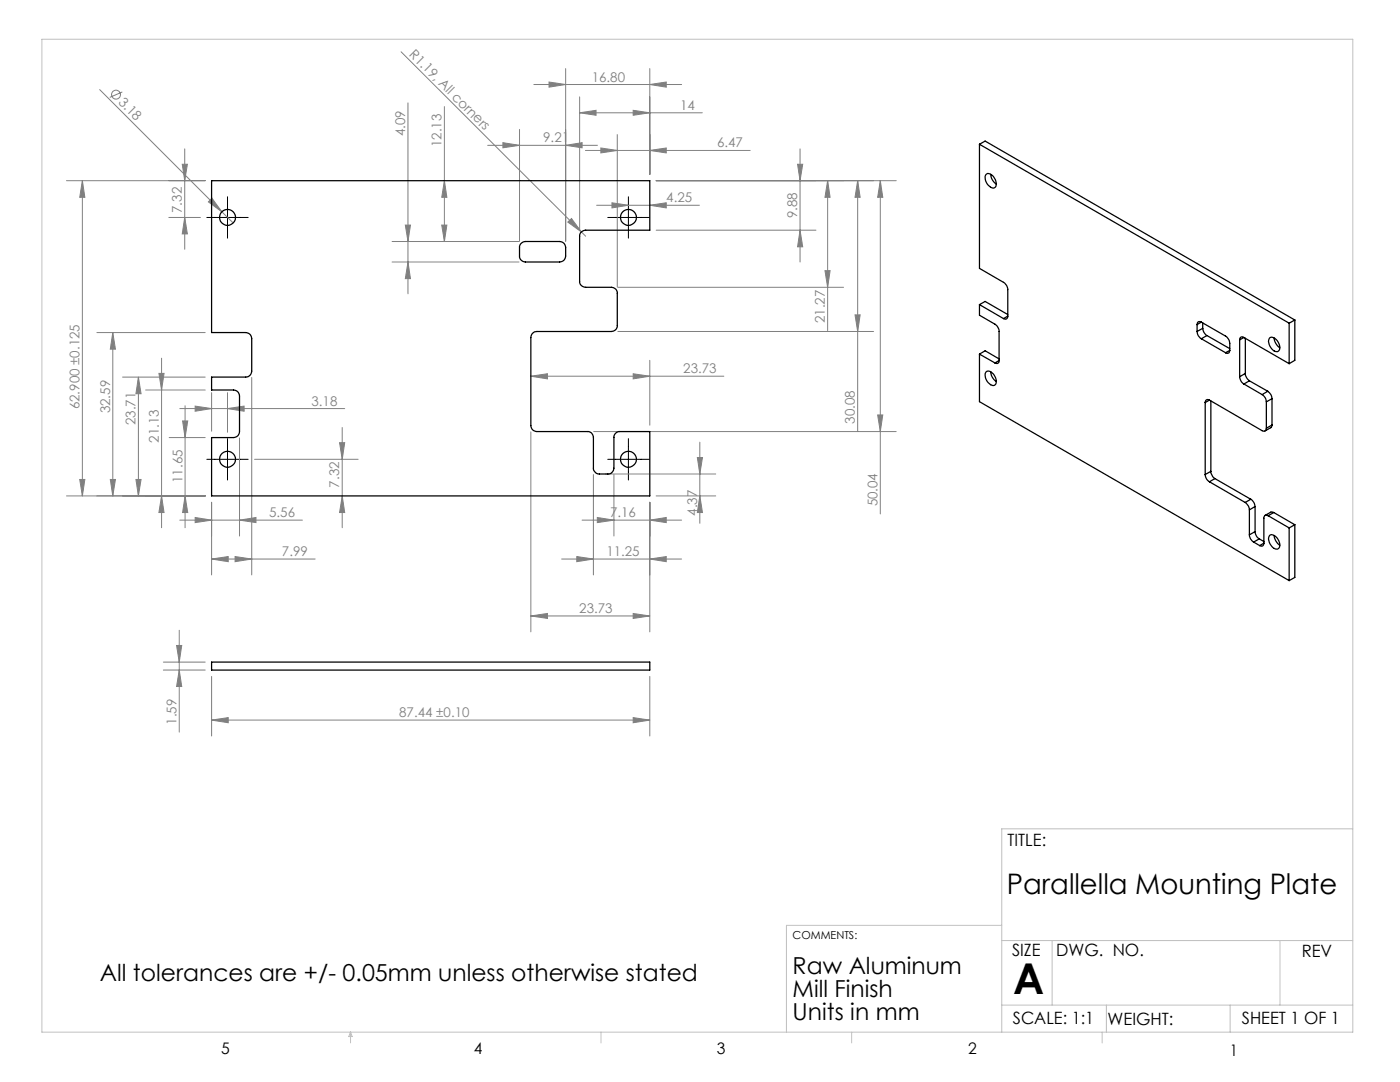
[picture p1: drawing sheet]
<svg xmlns="http://www.w3.org/2000/svg" width="279mm" height="216mm" viewBox="0 0 279 216" stroke-linecap="round" stroke-linejoin="round" font-family="sans-serif">
<g fill="none" stroke="#808080" stroke-width=".2">
<path d="M19.9 17.9l24.4 24.4M24.4 18.3l-2.5 1.1M80 10.3l36 36M106.5 16.9h29.5M109.6 16.4l3.3 .5-3.3 .5zM112.9 13.7v34.4M115.7 19.3v26.6M129.7 16.9l3.3-.5v1zM129.7 13.7v21.1M13.3 36.1h27.7M16.4 36.1l.5 3.3h-1zM16.4 36.1v62.9"/>
<path d="M36.4 32.8h1l-.5 3.3zM36.9 29.7v20M42.3 39.5l2 2.8-2.7-2zM81.4 20.5v38.1M88.7 36.1l.5 3.3h-1zM88.7 21.3v26.9M97.3 29h21.9M100.4 28.5l3.3 .5-3.3 .5zM103.7 25.8v22.3M112.9 29l3.3-.5v1zM115.7 22.5l3.3-.5v1zM115.7 22.5h24.5"/>
<path d="M116.8 30h32.9M119.9 29.5l3.3 .5-3.3 .5zM123.2 26.8v30.5M126.4 22l3.3 .5-3.3 .5zM129.7 30l3.3-.5v1zM131 36.1h47.9M159.2 32.8h1l-.5 3.3zM159.7 29.7v22.6M165.2 36.1l.5 3.3h-1.1zM165.2 36.1v29.9M171.2 36.1l.5 3.3h-1.1zM171.2 36.1v49.9"/>
<path d="M175.7 36.1l.5 3.3h-1zM175.7 36.1v66.5M33.7 43.4h6.3M36.9 43.4l.5 3.3h-1zM44.3 42.3l2.2 2.2M78.2 48.2h25.4M78.2 52.3h25.4M80.9 44.9h1l-.5 3.3zM81.4 52.3l.5 3.3h-1zM88.2 44.9h1l-.5 3.3zM113.3 44.3l.8-.7 1.9 2.7zM116 46.3l.9 .8"/>
<path d="M119.1 41h20.5M122.1 40.5l3.3 .5-3.3 .5zM123.3 57.3h45M129.7 41l3.3-.5v1zM131 45.9h31.8M159.7 45.9l.5 3.3h-1zM164.6 54h1.1l-.5 3.3zM19.3 66.4h21.7M22.5 66.4v32.6M22.5 66.4l.5 3.3h-1zM24.4 75.2h16.6M27.6 75.2v23.8"/>
<path d="M27.6 75.2l.6 3.4h-1.1zM29.1 77.8h11.9M31.7 74.5h1l-.5 3.3zM32.2 71.5v33.8M42.2 78.4v7.6M45.4 78.4v7.9M50.2 75.3v39.4M105.9 75.1l3.4-.5v1zM105.9 75.1h38.6M123.3 66.1h51M126.4 74.6l3.3 .5-3.3 .5zM129.7 71.9v12.9"/>
<path d="M170.6 62.8h1.1l-.5 3.3zM13.3 99h27.7M15.9 95.7h1l-.5 3.3zM22 95.7h1l-.5 3.3zM27.1 95.7h1.1l-.6 3.3zM32.2 99l.5 3.3h-1zM33.8 87.3h7.2M35.9 81.5h32.9M36.4 84h1.1l-.6 3.3zM36.9 99l.6 3.3h-1.1zM36.9 81v24.3M38.9 81l3.3 .5-3.3 .6z"/>
<path d="M45.4 81.5l3.3-.5v1.1zM47.8 87.4v19.6M50.8 91.7h20.7M67.8 88.3h1l-.5 3.4zM68.3 99l.5 3.3h-1zM68.3 85.3v20M105.9 86.2v39.9M118.4 94.7v20M118.5 86.1h60.4M120.9 94.6h21.9M122.5 94.7v12.3M131 99h11.8"/>
<path d="M139.2 91.3h1l-.5 3.3zM139.7 99l.5 3.3h-1zM139.7 88.2v16.2M175.2 82.8h1l-.5 3.3zM35.9 103.8h24.5M38.9 103.3l3.3 .5-3.3 .5zM42.2 111.5l3.3-.4v1zM42.2 111.5h20.7M42.2 100.2v14.5M46.9 111.1l3.3 .4-3.3 .6zM47.8 103.8l3.3-.5v1zM112.1 111.5h23.9"/>
<path d="M115.1 111.1l3.3 .4-3.3 .6zM116.2 103.8h19.8M119.2 103.3l3.3 .5-3.3 .5zM129.7 111.5l3.3-.4v1zM129.7 103.8l3.3-.5v1zM129.7 100.2v25.9M32.6 132.1h8.4M32.6 133.7h8.4M35.2 128.8h1.1l-.5 3.3zM35.8 133.7l.5 3.3h-1.1zM35.8 125.8v20.3M42.2 135v11.9"/>
<path d="M105.9 122.9l3.4-.5v1zM105.9 122.9h23.8M126.4 122.4l3.3 .5-3.3 .5zM129.7 135v11.9M42.2 143.7l3.3-.5v1zM42.2 143.7h87.5M126.4 143.2l3.3 .5-3.3 .5z"/>
<circle cx="23.2" cy="18.9" r=".88"/>
</g>
<path d="M45.4 39.3v8.2M125.4 39.3v8.2M41.3 43.4h8.2M121.3 43.4h8.2M41.3 91.7h8.2M45.4 87.5v8.3M121.3 91.7h8.2M125.4 87.5v8.3" fill="none" stroke="#000" stroke-width=".2"/>
<g fill="none" stroke="#c0c0c0" stroke-width=".2">
<path d="M8.4 7.8h261.6v198.2h-261.6zM270 165.4h-70.1v40.6M199.9 184.6h-42.9v21.4M199.9 187.7h70.1M210 187.7v12.9M255.4 187.7v12.9M70 206v2.1M70 206l.3 .8h-.7zM119.9 206v2.1M170 206v2.1M199.9 200.6h70.1M220 206v2.1"/>
<path d="M220.8 200.6v5.4M245.5 200.6v5.4"/>
</g>
<g fill="#808080">
<path d="M42.3 39.5l2 2.8-2.7-2z"/>
<path d="M113.3 44.3l.8-.7 1.9 2.7z"/>
<path d="M100.4 28.5l3.3 .5-3.3 .5zM112.9 29l3.3-.5v1zM115.7 22.5l3.3-.5v1zM126.4 22l3.3 .5-3.3 .5zM119.9 29.5l3.3 .5-3.3 .5zM129.7 30l3.3-.5v1zM105.9 75.1l3.4-.5v1zM126.4 74.6l3.3 .5-3.3 .5zM122.1 40.5l3.3 .5-3.3 .5zM129.7 41l3.3-.5v1zM109.6 16.4l3.3 .5-3.3 .5zM129.7 16.9l3.3-.5v1zM115.1 111.1l3.3 .4-3.3 .6zM129.7 111.5l3.3-.4v1zM105.9 122.9l3.4-.5v1zM126.4 122.4l3.3 .5-3.3 .5zM119.2 103.3l3.3 .5-3.3 .5zM129.7 103.8l3.3-.5v1zM42.2 143.7l3.3-.5v1zM126.4 143.2l3.3 .5-3.3 .5z"/>
<path d="M46.9 111.1l3.3 .4-3.3 .6zM42.2 111.5l3.3-.4v1zM47.8 103.8l3.3-.5v1zM38.9 103.3l3.3 .5-3.3 .5zM45.4 81.5l3.3-.5v1.1zM38.9 81l3.3 .5-3.3 .6z"/>
<path d="M15.9 95.7h1l-.5 3.3zM16.4 36.1l.5 3.3h-1zM159.7 45.9l.5 3.3h-1zM159.2 32.8h1l-.5 3.3zM164.6 54h1.1l-.5 3.3zM165.2 36.1l.5 3.3h-1.1zM36.9 99l.6 3.3h-1.1zM36.4 84h1.1l-.6 3.3zM36.9 43.4l.5 3.3h-1zM36.4 32.8h1l-.5 3.3zM88.2 44.9h1l-.5 3.3zM88.7 36.1l.5 3.3h-1z"/>
<path d="M80.9 44.9h1l-.5 3.3zM81.4 52.3l.5 3.3h-1z"/>
<path d="M171.2 36.1l.5 3.3h-1.1zM170.6 62.8h1.1l-.5 3.3zM175.7 36.1l.5 3.3h-1zM175.2 82.8h1l-.5 3.3zM22.5 66.4l.5 3.3h-1zM22 95.7h1l-.5 3.3zM27.6 75.2l.6 3.4h-1.1zM27.1 95.7h1.1l-.6 3.3zM31.7 74.5h1l-.5 3.3zM32.2 99l.5 3.3h-1zM67.8 88.3h1l-.5 3.4zM68.3 99l.5 3.3h-1zM139.2 91.3h1l-.5 3.3zM139.7 99l.5 3.3h-1zM35.2 128.8h1.1l-.5 3.3zM35.8 133.7l.5 3.3h-1.1z"/>
</g>
<g fill="none" stroke="#000" stroke-width=".25">
<path d="M42.2 36.1h87.5v9.8h-12.8a1.2 1.2 0 0 0-1.2 1.2v9a1.2 1.2 0 0 0 1.2 1.2h5.1a1.15 1.15 0 0 1 1.2 1.2v6.4a1.15 1.15 0 0 1-1.2 1.2h-14.9a1.2 1.2 0 0 0-1.2 1.2v17.6a1.2 1.2 0 0 0 1.2 1.2h10.1a1.15 1.15 0 0 1 1.2 1.2v6.1a1.21 1.21 0 0 0 1.2 1.2h1.7a1.21 1.21 0 0 0 1.2-1.2v-6.1a1.14 1.14 0 0 1 1.2-1.2h6v12.9h-87.5v-11.7h4.4a1.2 1.2 0 0 0 1.2-1.2v-7.1a1.2 1.2 0 0 0-1.2-1.2h-4.4v-2.6h6.8a1.2 1.2 0 0 0 1.2-1.2v-6.4a1.2 1.2 0 0 0-1.2-1.2h-6.8zM195.5 28.8v24.8l4.8 2.7a1.74 1.74 0 0 1 .8 1.5v5.3M195.5 28.8l61.8 35.7M195.5 28.8l1.1-.6 61.8 35.7M196.8 34.8a1.18 1.18 0 0 1 1.7 .8 1.33 1.33 0 0 1-.1 1.9 1.96 1.96 0 0 1-1.6-2.7zM197.7 34.8a2.59 2.59 0 0 0 1.1 1.9M103.9 48.7l.5-.4 .4-.1h6.9a1.2 1.2 0 0 1 1.2 1.2v1.7a1.2 1.2 0 0 1-1.2 1.2h-6.9a1.21 1.21 0 0 1-1.1-1.2v-2zM195.5 60.8v2.1l3.1 1.8a1.83 1.83 0 0 1 .8 1.4v5.8M195.5 70.7v9.5l61.8 35.7M195.5 60.8l4.8 2.8M195.5 70.7l3.1 1.7M195.5 60.8l1.1-.7 4.5 2.7"/>
<path d="M195.5 70.7l1.1-.7 2.8 1.6M196.8 74.2a1.18 1.18 0 0 1 1.7 .8 1.33 1.33 0 0 1-.1 1.9 1.96 1.96 0 0 1-1.6-2.7zM197.7 74.2a2.59 2.59 0 0 0 1.1 1.9M199.4 71.9a.5 .5 0 0 1-.2 .6 .5 .5 0 0 1-.6-.1M199.4 71.9l-.8 .5M201.1 63.1a.51 .51 0 0 1-.2 .5 .51 .51 0 0 1-.6 0M201.1 63.1l-.8 .5M238.9 66.1a1.74 1.74 0 0 0 .8 1.5M238.9 64.8v1.3M239.7 64.3l4.9 2.8a1.88 1.88 0 0 1 .8 1.4v1.4M239.7 64.3a.51 .51 0 0 0-.6-.1 .51 .51 0 0 0-.2 .6M239.7 67.6l4.9 2.8"/>
<path d="M239.7 64.3l-.8 .5M240 65.5a1.88 1.88 0 0 0 .9 1.5M240 65.5l-1.1 .6M240 64.4v1.1M240.9 67l-1.2 .6M240.9 67l4.5 2.6M241.4 79.8l10.5 6.1a.53 .53 0 0 0 .6 .1 .53 .53 0 0 0 .2-.6M241.4 79.8a.53 .53 0 0 0-.6 0 .53 .53 0 0 0-.3 .5M241.4 79.8l-.9 .5M245.4 69.9a.51 .51 0 0 1-.2 .6 .51 .51 0 0 1-.6-.1M245.4 69.9l-.8 .5M247.4 75.2a1.88 1.88 0 0 0 .8 1.4"/>
<path d="M247.4 67.8v7.4M248.2 67.3a.51 .51 0 0 0-.5 0 .51 .51 0 0 0-.3 .5M248.2 67.3l9.1 5.3M248.2 76.6l3.7 2.1M248.2 67.3l-.8 .5M248.5 74.5a1.97 1.97 0 0 0 .8 1.5M248.5 74.5l-1.1 .7M248.5 67.5v7M249.3 76l-1.1 .6M249.3 76l3.7 2.1M251.9 78.7a1.74 1.74 0 0 1 .8 1.5M253 78.1a1.87 1.87 0 0 1 .9 1.5"/>
<path d="M253 78.1l-1.1 .6M253.4 67.5a1.24 1.24 0 0 1 1.7 .7 1.29 1.29 0 0 1-.1 2 2.01 2.01 0 0 1-1.6-2.7zM253.9 79.6l-1.2 .6M253.9 79.6v5.2M254.3 67.5a2.59 2.59 0 0 0 1.1 1.9M257.3 64.5v8.1M258.4 63.9v8l-1.1 .7M258.4 63.9l-1.1 .6M240.5 94.7a1.74 1.74 0 0 0 .9 1.4M240.5 80.3v14.4M241.4 96.1l7.1 4.2M241.7 94.1a1.98 1.98 0 0 0 .8 1.4"/>
<path d="M241.7 94.1l-1.2 .6M241.7 80v14.1M242.5 95.5l-1.1 .6M242.5 95.5l7.1 4.1M249.6 99.6a1.88 1.88 0 0 1 .9 1.5M249.6 99.6l-1.1 .7M252.7 80.2v5.2M253.9 84.8l-.2 .5-1.2 .7M253.9 84.8l-1.2 .6M248.5 100.3a1.87 1.87 0 0 1 .8 1.4M249.3 106.7a1.74 1.74 0 0 0 .9 1.5M249.3 101.7v5"/>
<path d="M250.2 108.2l1.2 .7M250.5 106.1a1.88 1.88 0 0 0 .8 1.4M250.5 101.1l-1.2 .6M250.5 106.1l-1.2 .6M250.5 101.1v5M251.3 107.5l-1.1 .7M251.3 107.5l.9 .6M252.2 108.4a.51 .51 0 0 1-.2 .5 .51 .51 0 0 1-.6 0M252.2 108.4l-.8 .5M253.1 102.9a.51 .51 0 0 0-.6-.1 .51 .51 0 0 0-.3 .6v5M253.1 102.9l4.2 2.4M253.4 106.9a1.24 1.24 0 0 1 1.7 .7 1.29 1.29 0 0 1-.1 2 2.01 2.01 0 0 1-1.6-2.7z"/>
<path d="M254.2 102.3l-.5-.1-1.2 .6M254.2 102.3l-1.1 .6M254.2 102.3l4.2 2.4M254.3 106.9a2.59 2.59 0 0 0 1.1 1.9M257.3 105.3v10.6M258.4 104.7v10.5l-1.1 .7M258.4 104.7l-1.1 .6M42.2 132.1h87.5v1.6h-87.5z"/>
<circle cx="45.4" cy="43.4" r="1.59"/>
<circle cx="125.4" cy="43.4" r="1.59"/>
<circle cx="45.4" cy="91.6" r="1.59"/>
<circle cx="125.4" cy="91.6" r="1.59"/>
</g>
<text font-size="8.5" x="202.2" y="198.3">A</text>
<text font-size="5.6" x="201" y="178.4">Parallella Mounting Plate</text>
<g font-size="4.7">
<text x="19.9" y="195.7">All tolerances are +/- 0.05mm unless otherwise stated</text>
<text x="158.2" y="194.4">Raw Aluminum</text>
<text x="158.2" y="198.9">Mill Finish</text>
<text x="158.2" y="203.5">Units in mm</text>
</g>
<g font-size="3.4">
<text x="201.1" y="168.8">TITLE:</text>
<text x="202" y="190.8">SIZE</text>
<text x="210.8" y="190.9">DWG. NO.</text>
<text x="259.8" y="191">REV</text>
<text x="202.1" y="204.4">SCALE: 1:1</text>
<text x="221" y="204.5">WEIGHT:</text>
<text x="247.8" y="204.4">SHEET 1 OF 1</text>
</g>
<g font-size="3.2">
<text x="44.2" y="210.4">5</text>
<text x="94.6" y="210.3">4</text>
<text x="143.1" y="210.4">3</text>
<text x="193.2" y="210.3">2</text>
<text x="245.4" y="210.6">1</text>
</g>
<g font-size="2.7" fill="#808080">
<text x="81.5" y="10.9" transform="rotate(45 81.5 10.9)">R1.19, All corners</text>
<text x="118.1" y="16.3">16.80</text>
<text x="23.5" y="20.6" transform="rotate(45 23.5 20.6)">3.18</text>
<text x="135.8" y="21.9">14</text>
<text x="80.9" y="27.2" transform="rotate(-90 80.9 27.2)">4.09</text>
<text x="88.1" y="29.4" transform="rotate(-90 88.1 29.4)">12.13</text>
<text x="108.4" y="28.4">9.21</text>
<text x="143.1" y="29.4">6.47</text>
<text x="133" y="40.4">4.25</text>
<text x="36.3" y="42.5" transform="rotate(-90 36.3 42.5)">7.32</text>
<text x="159.1" y="43.5" transform="rotate(-90 159.1 43.5)">9.88</text>
<text x="164.6" y="64.5" transform="rotate(-90 164.6 64.5)">21.27</text>
<text x="136.4" y="74.5">23.73</text>
<text x="15.9" y="81.7" transform="rotate(-90 15.9 81.7)">62.900 ±0.125</text>
<text x="22" y="82.5" transform="rotate(-90 22 82.5)">32.59</text>
<text x="62.2" y="80.9">3.18</text>
<text x="27.1" y="84.8" transform="rotate(-90 27.1 84.8)">23.71</text>
<text x="31.7" y="88.3" transform="rotate(-90 31.7 88.3)">21.13</text>
<text x="170.6" y="84.5" transform="rotate(-90 170.6 84.5)">30.08</text>
<text x="36.4" y="96.4" transform="rotate(-90 36.4 96.4)">11.65</text>
<text x="67.7" y="97.3" transform="rotate(-90 67.7 97.3)">7.32</text>
<text x="175.1" y="101.1" transform="rotate(-90 175.1 101.1)">50.04</text>
<text x="53.7" y="103.2">5.56</text>
<text x="121.8" y="103.2">7.16</text>
<text x="139.1" y="102.9" transform="rotate(-90 139.1 102.9)">4.37</text>
<text x="56.3" y="111">7.99</text>
<text x="121" y="111">11.25</text>
<text x="115.6" y="122.3">23.73</text>
<text x="79.7" y="143.1">87.44 ±0.10</text>
<text x="35.2" y="144.6" transform="rotate(-90 35.2 144.6)">1.59</text>
</g>
<text font-size="2.2" x="158.2" y="187.4">COMMENTS:</text>
</svg>
